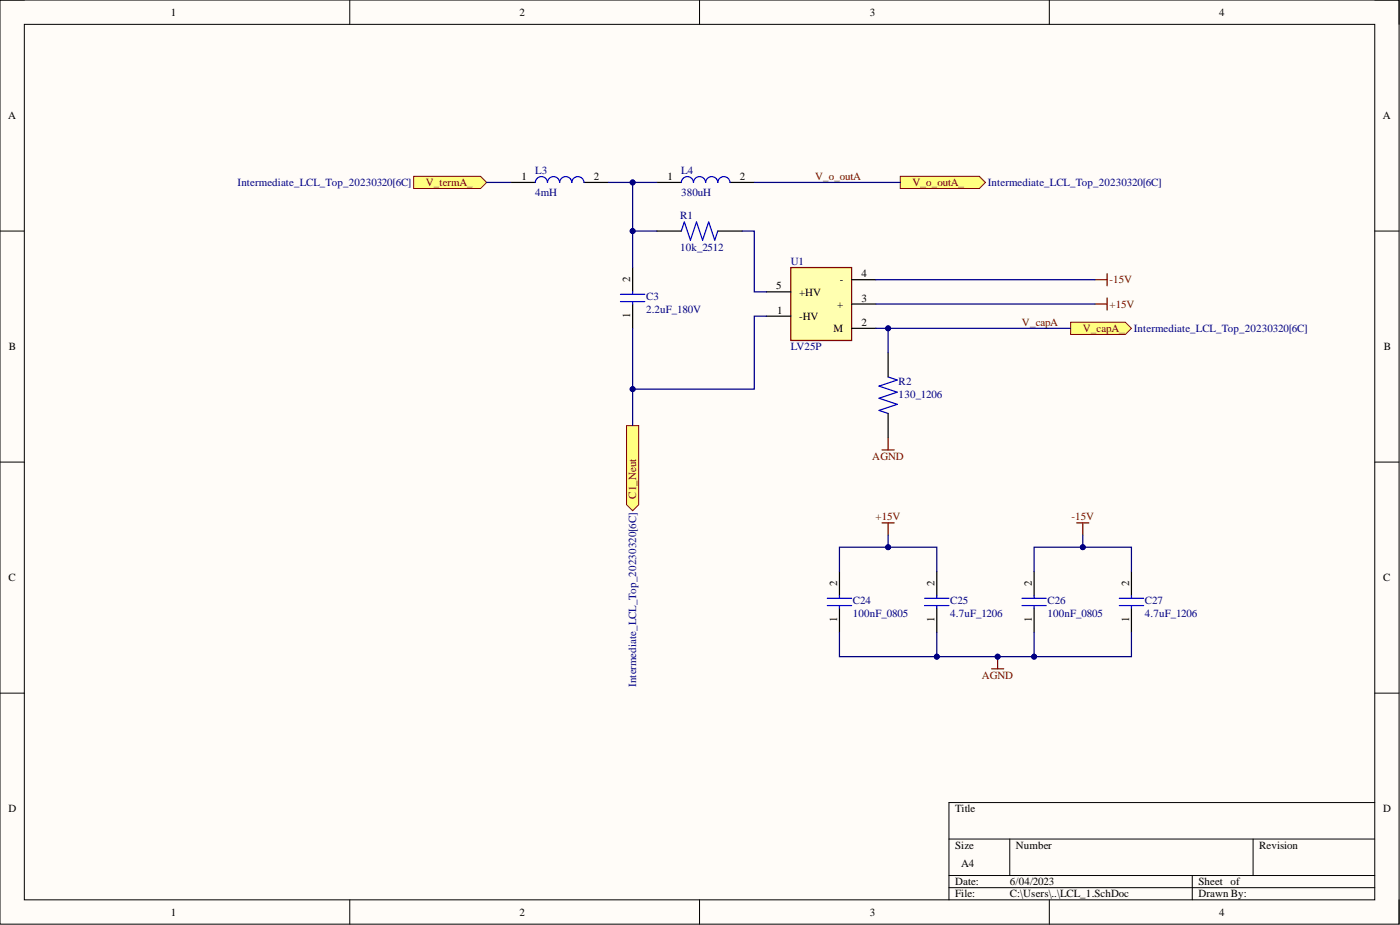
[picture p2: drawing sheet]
<svg xmlns="http://www.w3.org/2000/svg" width="292mm" height="193mm" viewBox="0 0 292 193" stroke-linecap="round" stroke-linejoin="round" font-family="sans-serif">
<path d="M0 0h291.9v192.8h-291.9z" fill-rule="evenodd" fill="#fffcf8"/>
<path d="M0 0h291.9v192.8h-291.9z" fill="none" stroke="#000" stroke-width=".21"/>
<path d="M5.1 5.1h281.7v182.6h-281.7z" fill-rule="evenodd" fill="#fffcf8"/>
<g fill="none" stroke="#000" stroke-width=".21">
<path d="M0 0h5.1M5.1 5.1h281.7v182.6h-281.7zM73 0v5.1M146 0v5.1M218.9 0v5.1M286.8 0h5.1v5.1M0 48.2h5.1M286.8 48.2h5.1M0 96.4h5.1M286.8 96.4h5.1M0 144.6h5.1M286.8 144.6h5.1"/>
<path d="M198 175h88.8M210.7 175v7.6M261.4 175v7.6M286.8 167.4h-88.8v20.3M73 187.7v5.1M146 187.7v5.1M198 182.6h88.8M198 185.2h88.8M218.9 187.7v5.1M248.8 182.6v5.1M291.9 187.7v5.1"/>
</g>
<path d="M132 55.8v5.1M132 63.4v5.1" fill="none" stroke="#000" stroke-width=".25"/>
<path d="M129.5 62.9h5M129.5 61.4h5M132 60.9v.5M132 62.9v.5" fill="none" stroke="#00f" stroke-width=".25"/>
<path d="M86.3 36.8h14l1.2 1.3-1.2 1.2h-14z" fill-rule="evenodd" fill="#ffff80"/>
<path d="M86.3 36.8h14l1.2 1.3-1.2 1.2h-14z" fill="none" stroke="#800000" stroke-width=".21"/>
<path d="M187.8 36.8h16.5l1.3 1.3-1.3 1.2h-16.5z" fill-rule="evenodd" fill="#ffff80"/>
<path d="M187.8 36.8h16.5l1.3 1.3-1.3 1.2h-16.5z" fill="none" stroke="#800000" stroke-width=".21"/>
<path d="M223.4 67.2h11.4l1.3 1.3-1.3 1.3h-11.4z" fill-rule="evenodd" fill="#ffff80"/>
<path d="M223.4 67.2h11.4l1.3 1.3-1.3 1.3h-11.4z" fill="none" stroke="#800000" stroke-width=".21"/>
<path d="M130.7 88.8h2.6v16.5l-1.3 1.2-1.3-1.2z" fill-rule="evenodd" fill="#ffff80"/>
<path d="M130.7 88.8h2.6v16.5l-1.3 1.2-1.3-1.2z" fill="none" stroke="#800000" stroke-width=".21"/>
<path d="M165 55.8h12.7v15.2h-12.7z" fill-rule="evenodd" fill="#ffffb0"/>
<path d="M165 55.8h12.7v15.2h-12.7zM228.5 58.4h2.5M231 57.1v2.5M228.5 63.4h2.5M231 62.2v2.5M184 93.9h2.6M185.3 91.3v2.6M206.9 139.5h2.5M208.1 137v2.5" fill="none" stroke="#800000" stroke-width=".25"/>
<g fill="none" stroke="#000" stroke-width=".25">
<path d="M106.6 38.1h5.1M121.8 38.1h5.1M137.1 38.1h5M152.3 38.1h5.1M177.7 58.4h5.1M159.9 66h5.1M159.9 60.9h5.1M177.7 68.5h5.1M177.7 63.4h5.1M185.3 73.6v5M185.3 86.3v5M175.1 119.2v5.1"/>
<path d="M195.5 119.2v5.1M215.8 119.2v5.1M236.1 119.2v5.1M175.1 126.8v5.1M195.5 126.8v5.1M215.8 126.8v5.1M236.1 126.8v5.1"/>
</g>
<g fill="none" stroke="#00f" stroke-width=".25">
<path d="M111.7 38.1a1.27 1.27 0 0 1 1.3-1.3 1.27 1.27 0 0 1 1.2 1.3 1.27 1.27 0 0 1 1.3-1.3 1.27 1.27 0 0 1 1.3 1.3 1.27 1.27 0 0 1 1.2-1.3 1.27 1.27 0 0 1 1.3 1.3 1.27 1.27 0 0 1 1.3-1.3 1.27 1.27 0 0 1 1.2 1.3M142.2 38.1a1.27 1.27 0 0 1 1.2-1.3 1.27 1.27 0 0 1 1.3 1.3 1.27 1.27 0 0 1 1.3-1.3 1.27 1.27 0 0 1 1.2 1.3 1.27 1.27 0 0 1 1.3-1.3 1.27 1.27 0 0 1 1.3 1.3 1.27 1.27 0 0 1 1.2-1.3 1.27 1.27 0 0 1 1.3 1.3M185.3 78.6l1.9 .7-3.8 1.2 3.8 1.3-3.8 1.3 3.8 1.3-3.8 1.2 1.9 .7M172.6 126.3h5.1M172.6 124.8h5.1M175.1 124.3v.5M175.1 126.3v.5M192.9 126.3h5.1M192.9 124.8h5.1M195.5 124.3v.5M195.5 126.3v.5M213.2 126.3h5.1"/>
<path d="M213.2 124.8h5.1M215.8 124.3v.5M215.8 126.3v.5M233.5 126.3h5.1M233.5 124.8h5.1M236.1 124.3v.5M236.1 126.3v.5"/>
</g>
<circle cx="208.1" cy="137" r=".51" fill="#000080"/>
<circle cx="208.1" cy="137" r=".51" fill="none" stroke="#000080" stroke-width=".21"/>
<path d="M184 109.1h2.6M185.3 109.1v2.5M224.6 109.1h2.6M225.9 109.1v2.5" fill="none" stroke="#800000" stroke-width=".25"/>
<path d="M132 38.1v17.7" fill="none" stroke="#000080" stroke-width=".25"/>
<circle cx="132" cy="38.1" r=".51" fill="#000080"/>
<circle cx="132" cy="38.1" r=".51" fill="none" stroke="#000080" stroke-width=".21"/>
<circle cx="132" cy="48.2" r=".51" fill="#000080"/>
<circle cx="132" cy="48.2" r=".51" fill="none" stroke="#000080" stroke-width=".21"/>
<path d="M101.5 38.1h5.1M126.9 38.1h10.2M157.4 38.1h30.4M182.8 58.4h45.7M182.8 63.4h45.7" fill="none" stroke="#000080" stroke-width=".25"/>
<circle cx="132" cy="38.1" r=".51" fill="#000080"/>
<circle cx="132" cy="38.1" r=".51" fill="none" stroke="#000080" stroke-width=".21"/>
<path d="M159.9 66h-2.5v15.2h-25.4" fill="none" stroke="#000080" stroke-width=".25"/>
<circle cx="132" cy="81.2" r=".51" fill="#000080"/>
<circle cx="132" cy="81.2" r=".51" fill="none" stroke="#000080" stroke-width=".21"/>
<path d="M132 48.2h5.1M154.8 48.2h2.6v12.7h2.5" fill="none" stroke="#000080" stroke-width=".25"/>
<circle cx="132" cy="48.2" r=".51" fill="#000080"/>
<circle cx="132" cy="48.2" r=".51" fill="none" stroke="#000080" stroke-width=".21"/>
<path d="M132 68.5v20.3" fill="none" stroke="#000080" stroke-width=".25"/>
<circle cx="132" cy="81.2" r=".51" fill="#000080"/>
<circle cx="132" cy="81.2" r=".51" fill="none" stroke="#000080" stroke-width=".21"/>
<path d="M182.8 68.5h40.6" fill="none" stroke="#000080" stroke-width=".25"/>
<circle cx="185.3" cy="68.5" r=".51" fill="#000080"/>
<circle cx="185.3" cy="68.5" r=".51" fill="none" stroke="#000080" stroke-width=".21"/>
<path d="M185.3 68.5v5.1" fill="none" stroke="#000080" stroke-width=".25"/>
<circle cx="185.3" cy="68.5" r=".51" fill="#000080"/>
<circle cx="185.3" cy="68.5" r=".51" fill="none" stroke="#000080" stroke-width=".21"/>
<path d="M225.9 111.6v2.6" fill="none" stroke="#000080" stroke-width=".25"/>
<circle cx="225.9" cy="114.2" r=".51" fill="#000080"/>
<circle cx="225.9" cy="114.2" r=".51" fill="none" stroke="#000080" stroke-width=".21"/>
<path d="M185.3 111.6v2.6" fill="none" stroke="#000080" stroke-width=".25"/>
<circle cx="185.3" cy="114.2" r=".51" fill="#000080"/>
<circle cx="185.3" cy="114.2" r=".51" fill="none" stroke="#000080" stroke-width=".21"/>
<path d="M195.5 131.9v5.1" fill="none" stroke="#000080" stroke-width=".25"/>
<circle cx="195.5" cy="137" r=".51" fill="#000080"/>
<circle cx="195.5" cy="137" r=".51" fill="none" stroke="#000080" stroke-width=".21"/>
<path d="M215.8 131.9v5.1" fill="none" stroke="#000080" stroke-width=".25"/>
<circle cx="215.8" cy="137" r=".51" fill="#000080"/>
<circle cx="215.8" cy="137" r=".51" fill="none" stroke="#000080" stroke-width=".21"/>
<path d="M175.1 119.2v-5h20.4v5" fill="none" stroke="#000080" stroke-width=".25"/>
<circle cx="185.3" cy="114.2" r=".51" fill="#000080"/>
<circle cx="185.3" cy="114.2" r=".51" fill="none" stroke="#000080" stroke-width=".21"/>
<path d="M215.8 119.2v-5h20.3v5" fill="none" stroke="#000080" stroke-width=".25"/>
<circle cx="225.9" cy="114.2" r=".51" fill="#000080"/>
<circle cx="225.9" cy="114.2" r=".51" fill="none" stroke="#000080" stroke-width=".21"/>
<path d="M142.1 48.2l.7-1.9 1.3 3.8 1.2-3.8 1.3 3.8 1.3-3.8 1.2 3.8 .7-1.9" fill="none" stroke="#00f" stroke-width=".25"/>
<path d="M137.1 48.2h5M149.8 48.2h5" fill="none" stroke="#000" stroke-width=".25"/>
<path d="M175.1 131.9v5.1h61v-5.1" fill="none" stroke="#000080" stroke-width=".25"/>
<circle cx="195.5" cy="137" r=".51" fill="#000080"/>
<circle cx="195.5" cy="137" r=".51" fill="none" stroke="#000080" stroke-width=".21"/>
<circle cx="208.1" cy="137" r=".51" fill="#000080"/>
<circle cx="208.1" cy="137" r=".51" fill="none" stroke="#000080" stroke-width=".21"/>
<circle cx="215.8" cy="137" r=".51" fill="#000080"/>
<circle cx="215.8" cy="137" r=".51" fill="none" stroke="#000080" stroke-width=".21"/>
<g font-size="2.3">
<text x="35.6" y="3.3">1</text>
<text x="108.4" y="3.3">2</text>
<text x="181.5" y="3.3">3</text>
<text x="254.3" y="3.3">4</text>
<text x="1.7" y="24.9">A</text>
<text x="288.5" y="24.9">A</text>
<text x="108.8" y="37.6">1</text>
<text x="123.9" y="37.6">2</text>
<text x="139.3" y="37.6">1</text>
<text x="154.3" y="37.6">2</text>
<text x="131.5" y="58.9" transform="rotate(-90 131.5 58.9)">2</text>
<text x="175.2" y="59.1">-</text>
<text x="179.7" y="57.8">4</text>
<text x="161.9" y="60.4">5</text>
<text x="162.1" y="65.5">1</text>
<text x="166.8" y="61.6">+HV</text>
<text x="174.6" y="64.2">+</text>
<text x="179.7" y="62.9">3</text>
<text x="131.5" y="66.3" transform="rotate(-90 131.5 66.3)">1</text>
<text x="166.8" y="66.7">-HV</text>
<text x="173.9" y="69.3">M</text>
<text x="179.7" y="68">2</text>
<text x="1.9" y="73.1">B</text>
<text x="288.7" y="73.1">B</text>
<text x="1.8" y="121.3">C</text>
<text x="174.6" y="122.3" transform="rotate(-90 174.6 122.3)">2</text>
<text x="194.9" y="122.3" transform="rotate(-90 194.9 122.3)">2</text>
<text x="215.3" y="122.3" transform="rotate(-90 215.3 122.3)">2</text>
<text x="235.6" y="122.3" transform="rotate(-90 235.6 122.3)">2</text>
<text x="288.6" y="121.3">C</text>
<text x="174.6" y="129.7" transform="rotate(-90 174.6 129.7)">1</text>
<text x="194.9" y="129.7" transform="rotate(-90 194.9 129.7)">1</text>
<text x="215.3" y="129.7" transform="rotate(-90 215.3 129.7)">1</text>
<text x="235.6" y="129.7" transform="rotate(-90 235.6 129.7)">1</text>
<text x="1.8" y="169.5">D</text>
<text x="199.3" y="169.5">Title</text>
<text x="288.6" y="169.5">D</text>
<text x="199.3" y="177.1">Size</text>
<text x="212" y="177.1">Number</text>
<text x="262.7" y="177.1">Revision</text>
<text x="199.3" y="184.7">Date:</text>
<text x="200.5" y="180.9">A4</text>
<text x="210.7" y="184.7">6/04/2023</text>
<text x="250" y="184.7">Sheet of</text>
<text x="35.6" y="191">1</text>
<text x="108.4" y="191">2</text>
<text x="181.5" y="191">3</text>
<text x="199.3" y="187.2">File:</text>
<text x="210.7" y="187.2">C:\Users\..\LCL_1.SchDoc</text>
<text x="250" y="187.2">Drawn By:</text>
<text x="254.3" y="191">4</text>
</g>
<g font-size="2.3" fill="#000080">
<text x="49.6" y="38.8">Intermediate_LCL_Top_20230320[6C]</text>
<text x="111.7" y="36.4">L3</text>
<text x="111.7" y="40.8">4mH</text>
<text x="142.1" y="36.4">L4</text>
<text x="142.1" y="40.8">380uH</text>
<text x="206.1" y="38.8">Intermediate_LCL_Top_20230320[6C]</text>
<text x="141.9" y="45.6">R1</text>
<text x="141.9" y="52.4">10k_2512</text>
<text x="165" y="55.3">U1</text>
<text x="134.8" y="62.7">C3</text>
<text x="134.8" y="65.2">2.2uF_180V</text>
<text x="236.6" y="69.3">Intermediate_LCL_Top_20230320[6C]</text>
<text x="165" y="73.1">LV25P</text>
<text x="187.5" y="80.4">R2</text>
<text x="187.5" y="83">130_1206</text>
<text x="177.9" y="126.1">C24</text>
<text x="177.9" y="128.6">100nF_0805</text>
<text x="198.2" y="126.1">C25</text>
<text x="198.2" y="128.6">4.7uF_1206</text>
<text x="218.6" y="126.1">C26</text>
<text x="218.6" y="128.6">100nF_0805</text>
<text x="238.9" y="126.1">C27</text>
<text x="238.9" y="128.6">4.7uF_1206</text>
<text x="132.8" y="143.2" transform="rotate(-90 132.8 143.2)">Intermediate_LCL_Top_20230320[6C]</text>
</g>
<g font-size="2.3" fill="#800000">
<text x="88.8" y="38.8">V_termA_</text>
<text x="170.1" y="37.6">V_o_outA</text>
<text x="190.4" y="38.8">V_o_outA_</text>
<text x="231.5" y="59.1">-15V</text>
<text x="231.5" y="64.2">+15V</text>
<text x="213.2" y="68">V_capA</text>
<text x="225.9" y="69.3">V_capA_</text>
<text x="182" y="95.9">AGND</text>
<text x="132.8" y="104" transform="rotate(-90 132.8 104)">C1_Neut</text>
<text x="182.7" y="108.6">+15V</text>
<text x="223.5" y="108.6">-15V</text>
<text x="204.8" y="141.6">AGND</text>
</g>
</svg>
